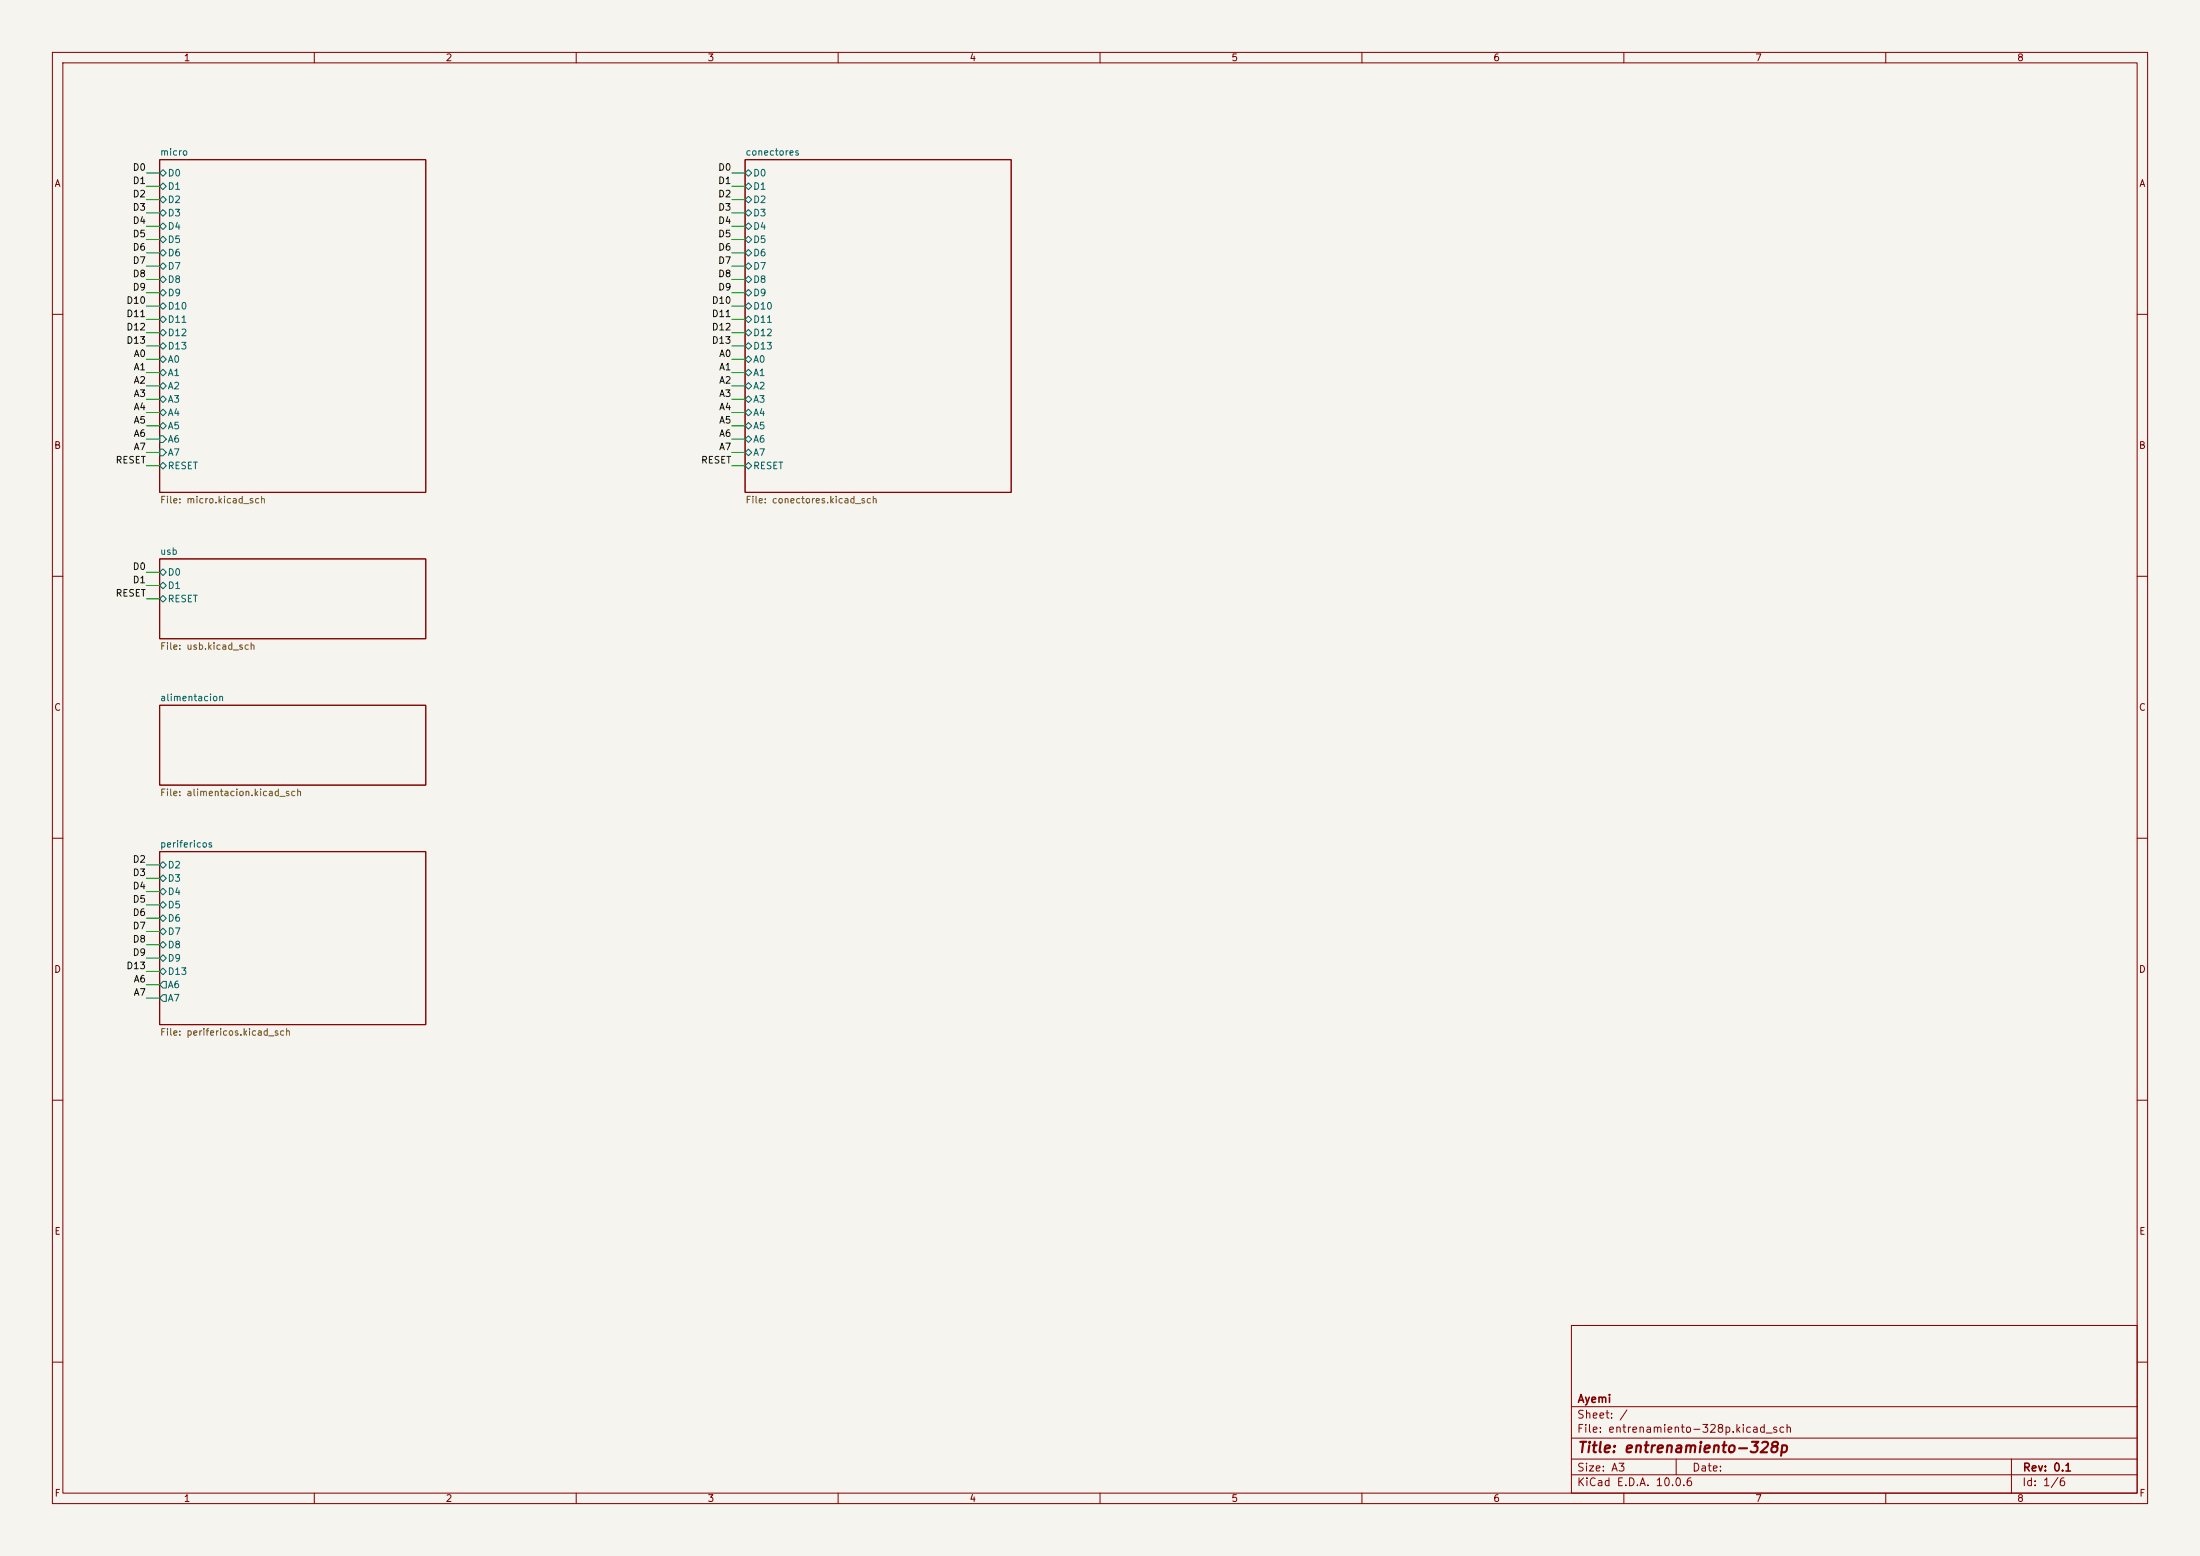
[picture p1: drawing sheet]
<svg xmlns="http://www.w3.org/2000/svg" width="420mm" height="297mm" viewBox="0 0 420 297" stroke-linecap="round" stroke-linejoin="round" font-family="sans-serif">
<path d="M0 0h420v297h-420z" fill="#f5f4ef" stroke="#f5f4ef" stroke-width=".19"/>
<g fill="none" stroke="#840000" stroke-width=".19">
<path d="M10 10h400v277h-400zM12 12h396v273h-396zM60 10v2M110 10v2M160 10v2M210 10v2M260 10v2M310 10v2M360 10v2M30.5 30.5h50.8v63.5h-50.8zM142.2 30.5h50.8v63.5h-50.8zM10 60h2"/>
<path d="M408 60h2M10 110h2M30.5 106.7h50.8v15.2h-50.8zM408 110h2M30.5 134.6h50.8v15.3h-50.8zM10 160h2M408 160h2M30.5 162.6h50.8v33h-50.8zM10 210h2M408 210h2M300 253h108v32h-108zM10 260h2"/>
<path d="M300 278.5h108M300 274.5h108M300 268.5h108M320 278.5v3M384 278.5v6.5M408 260h2M60 285v2M110 285v2M160 285v2M210 285v2M260 285v2M300 281.5h108"/>
<path d="M310 285v2M360 285v2"/>
</g>
<g fill="none" stroke="#006464" stroke-width=".19">
<path d="M30.5 35.6l.6-.7 .6 .7-.6 .6zM30.5 38.1l.6-.6 .6 .6-.6 .6zM31.1 32.4l.6 .6-.6 .7-.6-.7zM142.2 35.6l.7-.7 .6 .7-.6 .6zM142.2 38.1l.7-.6 .6 .6-.6 .6zM142.9 32.4l.6 .6-.6 .7-.7-.7zM30.5 40.6l.6-.6 .6 .6-.6 .7zM30.5 45.7l.6-.6 .6 .6-.6 .7zM30.5 48.3l.6-.7 .6 .7-.6 .6zM30.5 50.8l.6-.6 .6 .6-.6 .6zM30.5 53.3l.6-.6 .6 .6-.6 .7zM30.5 55.9l.6-.7 .6 .7-.6 .6z"/>
<path d="M30.5 58.4l.6-.6 .6 .6-.6 .7zM31.1 42.5l.6 .7-.6 .6-.6-.6zM142.2 40.6l.7-.6 .6 .6-.6 .7zM142.2 45.7l.7-.6 .6 .6-.6 .7zM142.2 48.3l.7-.7 .6 .7-.6 .6zM142.2 50.8l.7-.6 .6 .6-.6 .6zM142.2 53.3l.7-.6 .6 .6-.6 .7zM142.2 55.9l.7-.7 .6 .7-.6 .6zM142.2 58.4l.7-.6 .6 .6-.6 .7zM142.9 42.5l.6 .7-.6 .6-.7-.6zM30.5 61l.6-.7 .6 .7-.6 .6zM30.5 66l.6-.6 .6 .6-.6 .7z"/>
<path d="M30.5 68.6l.6-.7 .6 .7-.6 .6zM30.5 71.1l.6-.6 .6 .6-.6 .7zM30.5 73.7l.6-.7 .6 .7-.6 .6zM30.5 76.2l.6-.6 .6 .6-.6 .6zM30.5 78.7l.6-.6 .6 .6-.6 .7zM31.1 62.9l.6 .6-.6 .6-.6-.6zM142.2 61l.7-.7 .6 .7-.6 .6zM142.2 66l.7-.6 .6 .6-.6 .7zM142.2 68.6l.7-.7 .6 .7-.6 .6zM142.2 71.1l.7-.6 .6 .6-.6 .7zM142.2 73.7l.7-.7 .6 .7-.6 .6zM142.2 76.2l.7-.6 .6 .6-.6 .6z"/>
<path d="M142.2 78.7l.7-.6 .6 .6-.6 .7zM142.9 62.9l.6 .6-.6 .6-.7-.6zM30.5 81.3l.6-.7 .6 .7-.6 .6zM30.5 83.2h.6l.6 .6-.6 .7h-.6zM30.5 85.7h.6l.6 .7-.6 .6h-.6zM30.5 88.9l.6-.6 .6 .6-.6 .6zM142.2 81.3l.7-.7 .6 .7-.6 .6zM142.2 86.4l.7-.7 .6 .7-.6 .6zM142.2 88.9l.7-.6 .6 .6-.6 .6zM142.9 83.2l.6 .6-.6 .7-.7-.7zM30.5 109.2l.6-.6 .6 .6-.6 .7zM30.5 111.8l.6-.7 .6 .7-.6 .6z"/>
<path d="M30.5 114.3l.6-.6 .6 .6-.6 .6zM30.5 167.6l.6-.6 .6 .6-.6 .7zM30.5 170.2l.6-.7 .6 .7-.6 .6zM30.5 172.7l.6-.6 .6 .6-.6 .7zM30.5 175.3l.6-.7 .6 .7-.6 .6zM30.5 177.8l.6-.6 .6 .6-.6 .6zM31.1 164.5l.6 .6-.6 .6-.6-.6zM30.5 180.3l.6-.6 .6 .6-.6 .7zM30.5 185.4l.6-.6 .6 .6-.6 .7zM30.5 188l.6-.7h.6v1.3h-.6zM31.1 182.2l.6 .7-.6 .6-.6-.6zM31.1 189.9h.6v1.2h-.6l-.6-.6z"/>
</g>
<g fill="none" stroke="#009600" stroke-width=".19">
<path d="M27.9 38.1h2.6M27.9 33h2.6M27.9 35.6h2.6M139.7 38.1h2.5M139.7 33h2.5M139.7 35.6h2.5M27.9 40.6h2.6M27.9 43.2h2.6M27.9 45.7h2.6M27.9 48.3h2.6M27.9 53.3h2.6M27.9 55.9h2.6"/>
<path d="M27.9 58.4h2.6M27.9 50.8h2.6M139.7 40.6h2.5M139.7 43.2h2.5M139.7 45.7h2.5M139.7 48.3h2.5M139.7 53.3h2.5M139.7 55.9h2.5M139.7 58.4h2.5M139.7 50.8h2.5M27.9 61h2.6M27.9 63.5h2.6"/>
<path d="M27.9 66h2.6M27.9 68.6h2.6M27.9 71.1h2.6M27.9 73.7h2.6M27.9 76.2h2.6M27.9 78.7h2.6M139.7 61h2.5M139.7 63.5h2.5M139.7 66h2.5M139.7 68.6h2.5M139.7 71.1h2.5M139.7 73.7h2.5"/>
<path d="M139.7 76.2h2.5M139.7 78.7h2.5M27.9 81.3h2.6M27.9 83.8h2.6M27.9 86.4h2.6M27.9 88.9h2.6M139.7 81.3h2.5M139.7 83.8h2.5M139.7 86.4h2.5M139.7 88.9h2.5M27.9 111.8h2.6M27.9 109.2h2.6"/>
<path d="M27.9 114.3h2.6M27.9 177.8h2.6M27.9 172.7h2.6M27.9 165.1h2.6M27.9 167.6h2.6M27.9 170.2h2.6M27.9 175.3h2.6M27.9 180.3h2.6M27.9 182.9h2.6M27.9 185.4h2.6M27.9 188h2.6M27.9 190.5h2.6"/>
</g>
<text font-size="2" fill="#840000" x="301" y="277.8">Title: entrenamiento-328p</text>
<g font-size="1.5" fill="#840000">
<text x="301" y="268.1">Ayemi</text>
<text x="300.9" y="273.8">File: entrenamiento-328p.kicad_sch</text>
<text x="300.9" y="271.1">Sheet: /</text>
<text x="300.9" y="281.2">Size: A3</text>
<text x="322.9" y="281.2">Date:</text>
<text x="386" y="281.2">Rev: 0.1</text>
<text x="300.9" y="284">KiCad E.D.A. 10.0.6</text>
<text x="385.9" y="284">Id: 1/6</text>
</g>
<g font-size="1.3" fill="#840000">
<text x="35" y="12">1</text>
<text x="85" y="12">2</text>
<text x="135" y="12">3</text>
<text x="185" y="12">4</text>
<text x="235" y="12">5</text>
<text x="285" y="12">6</text>
<text x="335" y="12">7</text>
<text x="385" y="12">8</text>
<text x="10.3" y="36">A</text>
<text x="408.3" y="36">A</text>
<text x="10.2" y="86">B</text>
<text x="408.2" y="86">B</text>
<text x="10.2" y="136">C</text>
<text x="408.2" y="136">C</text>
<text x="10.2" y="186">D</text>
<text x="408.2" y="186">D</text>
<text x="10.3" y="236">E</text>
<text x="408.3" y="236">E</text>
<text x="10.3" y="286">F</text>
<text x="35" y="287">1</text>
<text x="85" y="287">2</text>
<text x="135" y="287">3</text>
<text x="185" y="287">4</text>
<text x="235" y="287">5</text>
<text x="285" y="287">6</text>
<text x="335" y="287">7</text>
<text x="385" y="287">8</text>
<text x="408.3" y="286">F</text>
</g>
<g font-size="1.3" fill="#0f0f0f">
<text x="25.2" y="32.9">D0</text>
<text x="25.2" y="35.4">D1</text>
<text x="137" y="32.9">D0</text>
<text x="137" y="35.4">D1</text>
<text x="25.2" y="38">D2</text>
<text x="25.2" y="40.5">D3</text>
<text x="137" y="38">D2</text>
<text x="137" y="40.5">D3</text>
<text x="25.2" y="43.1">D4</text>
<text x="25.2" y="45.6">D5</text>
<text x="137" y="43.1">D4</text>
<text x="137" y="45.6">D5</text>
<text x="25.2" y="48.1">D6</text>
<text x="25.2" y="50.7">D7</text>
<text x="25.2" y="53.2">D8</text>
<text x="137" y="48.1">D6</text>
<text x="137" y="50.7">D7</text>
<text x="137" y="53.2">D8</text>
<text x="24" y="58.3">D10</text>
<text x="25.2" y="55.8">D9</text>
<text x="135.8" y="58.3">D10</text>
<text x="137" y="55.8">D9</text>
<text x="24" y="60.8">D11</text>
<text x="24" y="63.4">D12</text>
<text x="24" y="65.9">D13</text>
<text x="135.8" y="60.8">D11</text>
<text x="135.8" y="63.4">D12</text>
<text x="135.8" y="65.9">D13</text>
<text x="25.4" y="71">A1</text>
<text x="25.4" y="68.5">A0</text>
<text x="137.2" y="68.5">A0</text>
<text x="137.2" y="71">A1</text>
<text x="25.4" y="76.1">A3</text>
<text x="25.4" y="73.5">A2</text>
<text x="137.2" y="73.5">A2</text>
<text x="137.2" y="76.1">A3</text>
<text x="25.4" y="78.6">A4</text>
<text x="25.4" y="81.2">A5</text>
<text x="25.4" y="83.7">A6</text>
<text x="137.2" y="78.6">A4</text>
<text x="137.2" y="81.2">A5</text>
<text x="137.2" y="83.7">A6</text>
<text x="22" y="88.8">RESET</text>
<text x="25.4" y="86.2">A7</text>
<text x="133.7" y="88.8">RESET</text>
<text x="137.2" y="86.2">A7</text>
<text x="25.2" y="109.1">D0</text>
<text x="25.2" y="111.6">D1</text>
<text x="22" y="114.2">RESET</text>
<text x="25.2" y="167.5">D3</text>
<text x="25.2" y="165">D2</text>
<text x="25.2" y="170.1">D4</text>
<text x="25.2" y="172.6">D5</text>
<text x="25.2" y="175.1">D6</text>
<text x="25.2" y="177.7">D7</text>
<text x="24" y="185.3">D13</text>
<text x="25.2" y="180.2">D8</text>
<text x="25.2" y="182.8">D9</text>
<text x="25.4" y="190.4">A7</text>
<text x="25.4" y="187.8">A6</text>
</g>
<g font-size="1.3" fill="#006464">
<text x="30.5" y="30">micro</text>
<text x="31.9" y="34">D0</text>
<text x="142.2" y="30">conectores</text>
<text x="143.7" y="34">D0</text>
<text x="31.9" y="36.5">D1</text>
<text x="31.9" y="39.1">D2</text>
<text x="31.9" y="41.6">D3</text>
<text x="143.7" y="36.5">D1</text>
<text x="143.7" y="39.1">D2</text>
<text x="143.7" y="41.6">D3</text>
<text x="31.9" y="44.1">D4</text>
<text x="31.9" y="46.7">D5</text>
<text x="143.7" y="44.1">D4</text>
<text x="143.7" y="46.7">D5</text>
<text x="31.9" y="49.2">D6</text>
<text x="31.9" y="51.8">D7</text>
<text x="143.7" y="49.2">D6</text>
<text x="143.7" y="51.8">D7</text>
<text x="31.9" y="54.3">D8</text>
<text x="31.9" y="56.8">D9</text>
<text x="31.9" y="59.4">D10</text>
<text x="143.7" y="54.3">D8</text>
<text x="143.7" y="56.8">D9</text>
<text x="143.7" y="59.4">D10</text>
<text x="31.9" y="61.9">D11</text>
<text x="31.9" y="64.5">D12</text>
<text x="143.7" y="61.9">D11</text>
<text x="143.7" y="64.5">D12</text>
<text x="31.9" y="67">D13</text>
<text x="31.9" y="69.5">A0</text>
<text x="143.7" y="67">D13</text>
<text x="143.7" y="69.5">A0</text>
<text x="31.9" y="72.1">A1</text>
<text x="31.9" y="74.6">A2</text>
<text x="31.9" y="77.2">A3</text>
<text x="143.7" y="72.1">A1</text>
<text x="143.7" y="74.6">A2</text>
<text x="143.7" y="77.2">A3</text>
<text x="31.9" y="79.7">A4</text>
<text x="31.9" y="82.2">A5</text>
<text x="143.7" y="79.7">A4</text>
<text x="143.7" y="82.2">A5</text>
<text x="31.9" y="84.8">A6</text>
<text x="31.9" y="87.3">A7</text>
<text x="31.9" y="89.9">RESET</text>
<text x="143.7" y="84.8">A6</text>
<text x="143.7" y="87.3">A7</text>
<text x="143.7" y="89.9">RESET</text>
<text x="30.5" y="106.2">usb</text>
<text x="31.9" y="110.2">D0</text>
<text x="31.9" y="112.7">D1</text>
<text x="31.9" y="115.3">RESET</text>
<text x="30.5" y="134.1">alimentacion</text>
<text x="30.5" y="162.1">perifericos</text>
<text x="31.9" y="166.1">D2</text>
<text x="31.9" y="168.6">D3</text>
<text x="31.9" y="171.1">D4</text>
<text x="31.9" y="173.7">D5</text>
<text x="31.9" y="176.2">D6</text>
<text x="31.9" y="178.8">D7</text>
<text x="31.9" y="181.3">D8</text>
<text x="31.9" y="183.8">D9</text>
<text x="31.9" y="186.4">D13</text>
<text x="31.9" y="188.9">A6</text>
<text x="31.9" y="191.5">A7</text>
</g>
<g font-size="1.3" fill="#725600">
<text x="30.5" y="96.4">File: micro.kicad_sch</text>
<text x="142.2" y="96.4">File: conectores.kicad_sch</text>
<text x="30.5" y="124.3">File: usb.kicad_sch</text>
<text x="30.5" y="152.3">File: alimentacion.kicad_sch</text>
<text x="30.5" y="198">File: perifericos.kicad_sch</text>
</g>
</svg>
